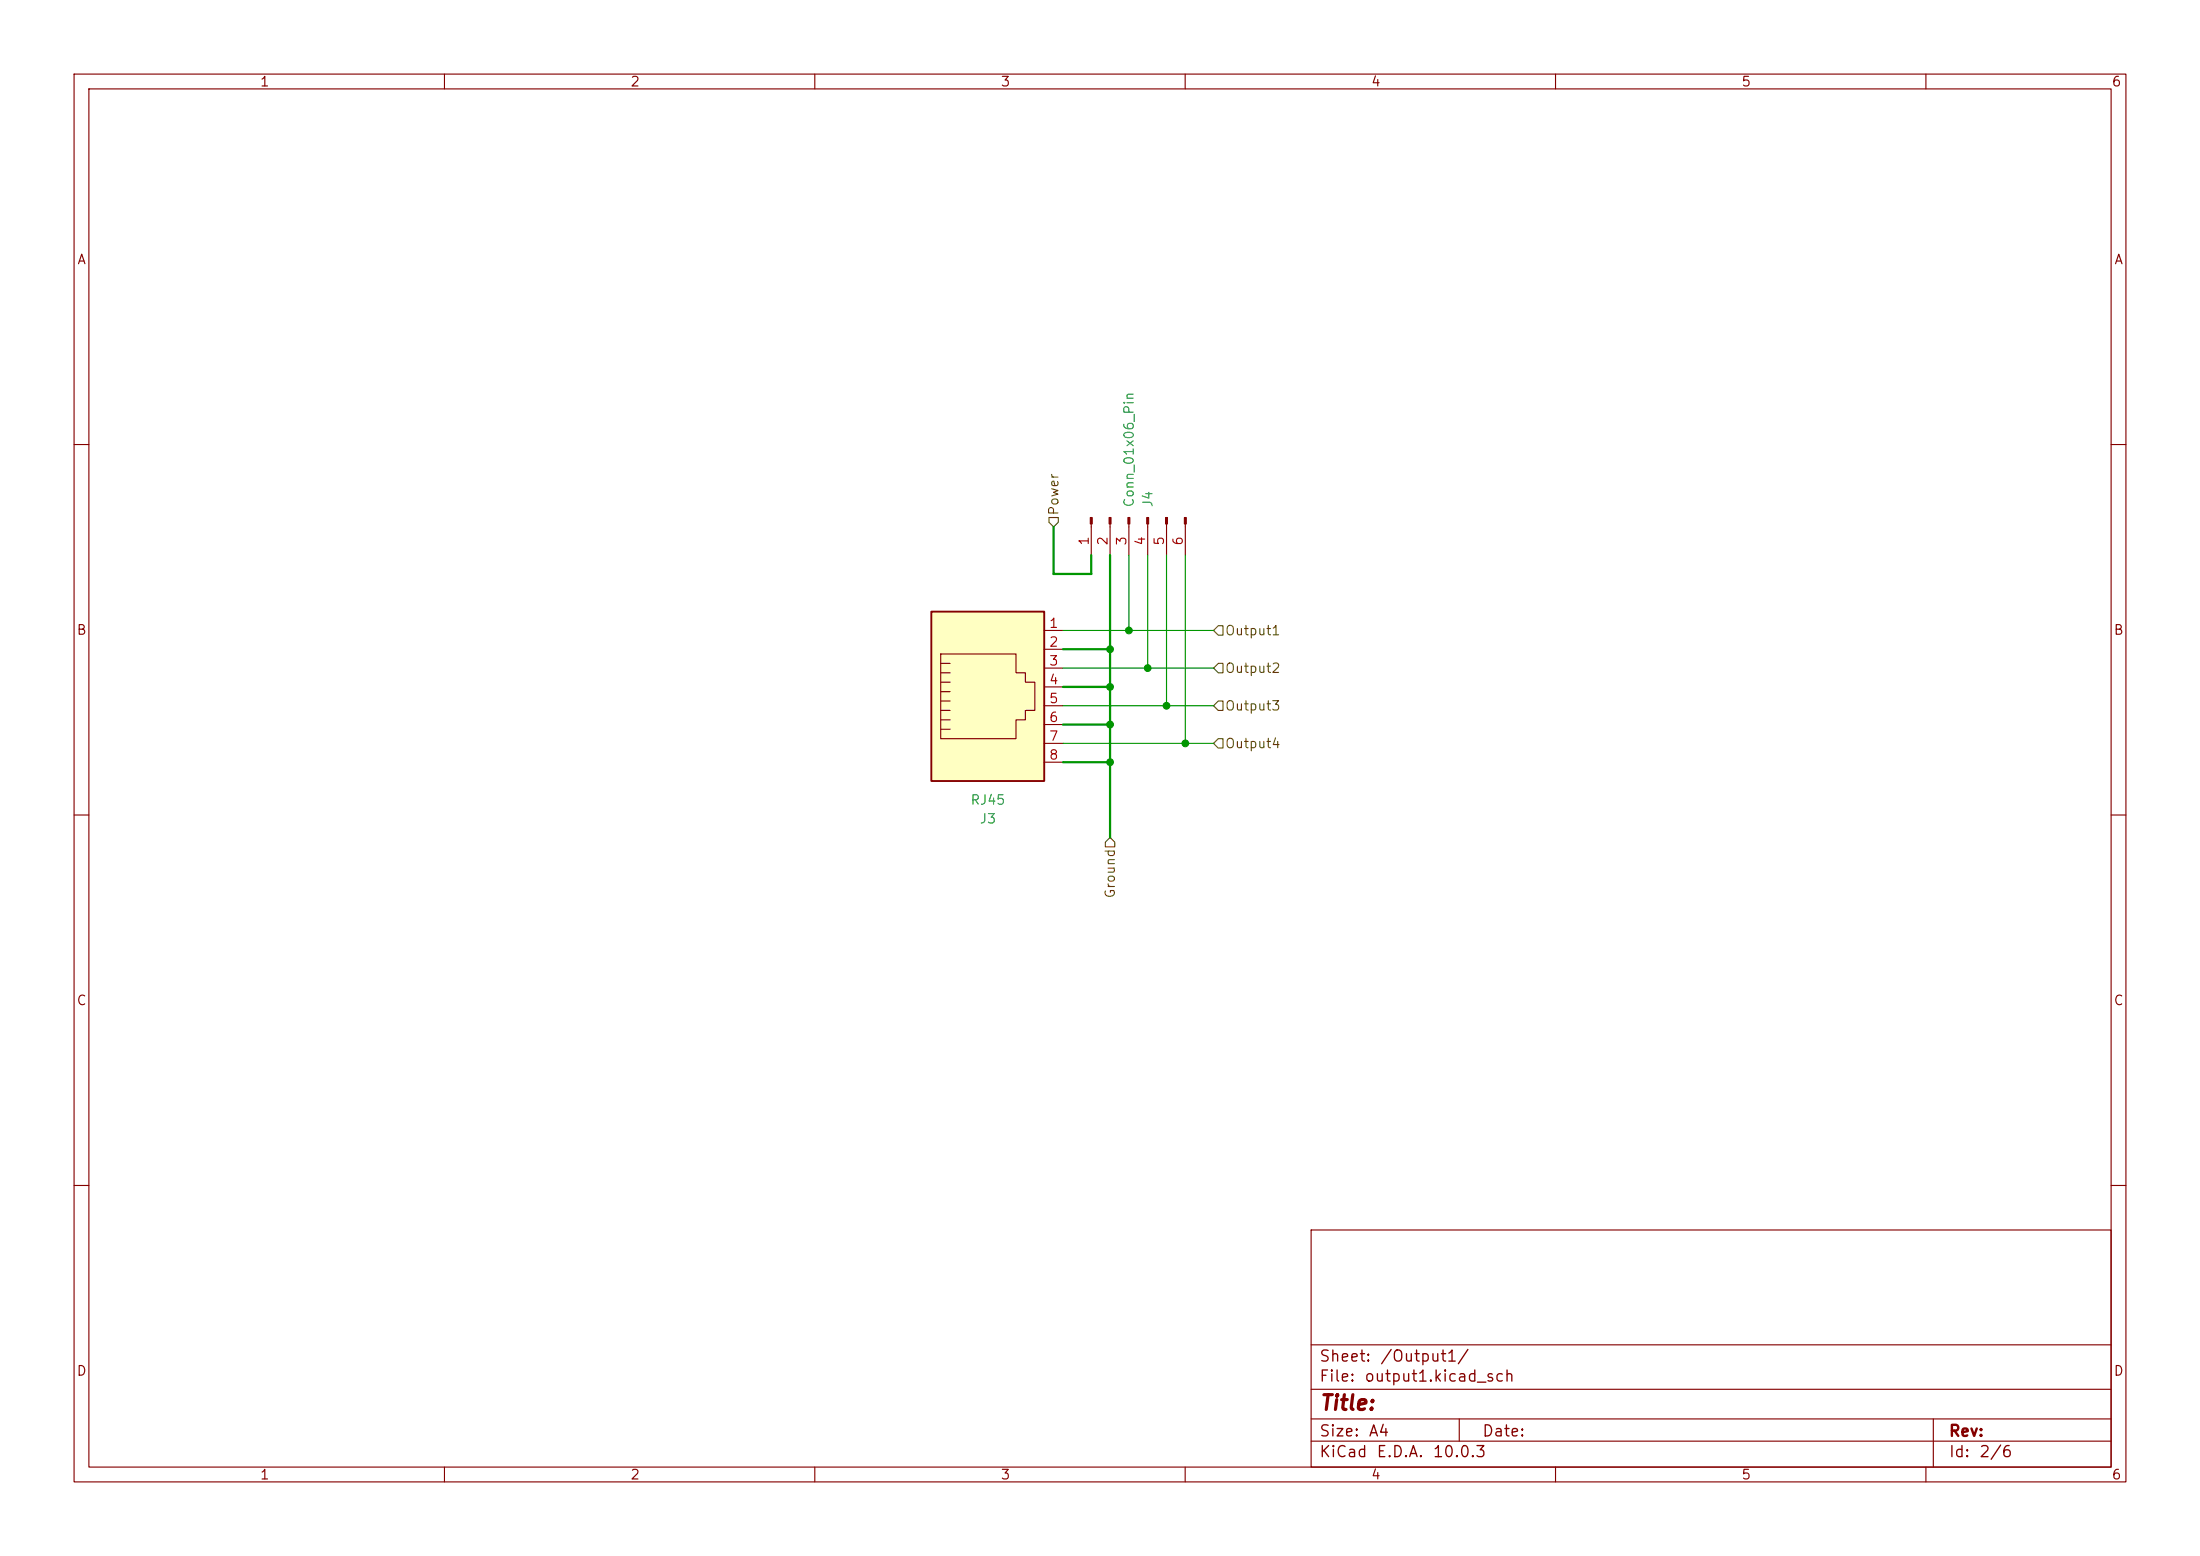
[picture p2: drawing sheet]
(kicad_sch
 (version 20260306)
 (generator "eeschema")
 (generator_version "10.0")
 (paper "A4")
 (lib_symbols
  (symbol "Connector:Conn_01x06_Pin"
   (pin_names
    (offset 1.016) (hide yes)) (exclude_from_sim no) (in_bom yes) (on_board yes)
   (in_pos_files yes)
   (duplicate_pin_numbers_are_jumpers no)
   (property "Reference" "J" (at 0 7.62 0) (show_name no) (do_not_autoplace no) (effects (font (size 1.27 1.27))))
   (property "Value" "Conn_01x06_Pin" (at 0 -10.16 0) (show_name no) (do_not_autoplace no) (effects (font (size 1.27 1.27))))
   (property "Footprint" "" (at 0 0 0) (show_name no) (do_not_autoplace no) (hide yes) (effects (font (size 1.27 1.27))))
   (property "Datasheet" "" (at 0 0 0) (show_name no) (do_not_autoplace no) (hide yes) (effects (font (size 1.27 1.27))))
   (property "Description" "Generic connector, single row, 01x06, script generated" (at 0 0 0) (show_name no) (do_not_autoplace no) (hide yes) (effects (font (size 1.27 1.27))))
   (property "ki_locked" "" (at 0 0 0) (show_name no) (do_not_autoplace no) (effects (font (size 1.27 1.27))))
   (symbol "Conn_01x06_Pin_1_1"
    (rectangle (start 0.8636 5.207) (end 0 4.953) (stroke (width 0.1524) (type default)) (fill (type outline)))
    (rectangle (start 0.8636 2.667) (end 0 2.413) (stroke (width 0.1524) (type default)) (fill (type outline)))
    (rectangle (start 0.8636 0.127) (end 0 -0.127) (stroke (width 0.1524) (type default)) (fill (type outline)))
    (rectangle (start 0.8636 -2.413) (end 0 -2.667) (stroke (width 0.1524) (type default)) (fill (type outline)))
    (rectangle (start 0.8636 -4.953) (end 0 -5.207) (stroke (width 0.1524) (type default)) (fill (type outline)))
    (rectangle (start 0.8636 -7.493) (end 0 -7.747) (stroke (width 0.1524) (type default)) (fill (type outline)))
    (polyline (pts (xy 1.27 5.08) (xy 0.8636 5.08)) (stroke (width 0.1524) (type default)) (fill (type none)))
    (polyline (pts (xy 1.27 2.54) (xy 0.8636 2.54)) (stroke (width 0.1524) (type default)) (fill (type none)))
    (polyline (pts (xy 1.27 0) (xy 0.8636 0)) (stroke (width 0.1524) (type default)) (fill (type none)))
    (polyline (pts (xy 1.27 -2.54) (xy 0.8636 -2.54)) (stroke (width 0.1524) (type default)) (fill (type none)))
    (polyline (pts (xy 1.27 -5.08) (xy 0.8636 -5.08)) (stroke (width 0.1524) (type default)) (fill (type none)))
    (polyline (pts (xy 1.27 -7.62) (xy 0.8636 -7.62)) (stroke (width 0.1524) (type default)) (fill (type none)))
    (pin passive line (at 5.08 5.08 180) (length 3.81) (name "Pin_1" (effects (font (size 1.27 1.27)))) (number "1" (effects (font (size 1.27 1.27)))))
    (pin passive line (at 5.08 2.54 180) (length 3.81) (name "Pin_2" (effects (font (size 1.27 1.27)))) (number "2" (effects (font (size 1.27 1.27)))))
    (pin passive line (at 5.08 0 180) (length 3.81) (name "Pin_3" (effects (font (size 1.27 1.27)))) (number "3" (effects (font (size 1.27 1.27)))))
    (pin passive line (at 5.08 -2.54 180) (length 3.81) (name "Pin_4" (effects (font (size 1.27 1.27)))) (number "4" (effects (font (size 1.27 1.27)))))
    (pin passive line (at 5.08 -5.08 180) (length 3.81) (name "Pin_5" (effects (font (size 1.27 1.27)))) (number "5" (effects (font (size 1.27 1.27)))))
    (pin passive line (at 5.08 -7.62 180) (length 3.81) (name "Pin_6" (effects (font (size 1.27 1.27)))) (number "6" (effects (font (size 1.27 1.27))))))
   (embedded_fonts no))
  (symbol "Connector:RJ45"
   (pin_names
    (offset 1.016)) (exclude_from_sim no) (in_bom yes) (on_board yes)
   (in_pos_files yes)
   (duplicate_pin_numbers_are_jumpers no)
   (property "Reference" "J" (at -5.08 13.97 0) (show_name no) (do_not_autoplace no) (effects (font (size 1.27 1.27)) (justify right)))
   (property "Value" "RJ45" (at 2.54 13.97 0) (show_name no) (do_not_autoplace no) (effects (font (size 1.27 1.27)) (justify left)))
   (property "Footprint" "" (at 0 0.635 90) (show_name no) (do_not_autoplace no) (hide yes) (effects (font (size 1.27 1.27))))
   (property "Datasheet" "" (at 0 0.635 90) (show_name no) (do_not_autoplace no) (hide yes) (effects (font (size 1.27 1.27))))
   (property "Description" "RJ connector, 8P8C (8 positions 8 connected)" (at 0 0 0) (show_name no) (do_not_autoplace no) (hide yes) (effects (font (size 1.27 1.27))))
   (symbol "RJ45_0_1"
    (polyline (pts (xy -6.35 1.905) (xy -5.08 1.905) (xy -5.08 1.905)) (stroke (width 0) (type default)) (fill (type none)))
    (polyline (pts (xy -6.35 0.635) (xy -5.08 0.635) (xy -5.08 0.635)) (stroke (width 0) (type default)) (fill (type none)))
    (polyline (pts (xy -6.35 -0.635) (xy -5.08 -0.635) (xy -5.08 -0.635)) (stroke (width 0) (type default)) (fill (type none)))
    (polyline (pts (xy -6.35 -1.905) (xy -5.08 -1.905) (xy -5.08 -1.905)) (stroke (width 0) (type default)) (fill (type none)))
    (polyline (pts (xy -6.35 -3.175) (xy -5.08 -3.175) (xy -5.08 -3.175)) (stroke (width 0) (type default)) (fill (type none)))
    (polyline (pts (xy -6.35 -4.445) (xy -6.35 6.985) (xy 3.81 6.985) (xy 3.81 4.445) (xy 5.08 4.445) (xy 5.08 3.175) (xy 6.35 3.175) (xy 6.35 -0.635) (xy 5.08 -0.635) (xy 5.08 -1.905) (xy 3.81 -1.905) (xy 3.81 -4.445) (xy -6.35 -4.445) (xy -6.35 -4.445)) (stroke (width 0) (type default)) (fill (type none)))
    (polyline (pts (xy -5.08 5.715) (xy -6.35 5.715)) (stroke (width 0) (type default)) (fill (type none)))
    (polyline (pts (xy -5.08 4.445) (xy -6.35 4.445)) (stroke (width 0) (type default)) (fill (type none)))
    (polyline (pts (xy -5.08 3.175) (xy -6.35 3.175) (xy -6.35 3.175)) (stroke (width 0) (type default)) (fill (type none)))
    (rectangle (start 7.62 12.7) (end -7.62 -10.16) (stroke (width 0.254) (type default)) (fill (type background))))
   (symbol "RJ45_1_1"
    (pin passive line (at 10.16 -7.62 180) (length 2.54) (name "" (effects (font (size 1.27 1.27)))) (number "1" (effects (font (size 1.27 1.27)))))
    (pin passive line (at 10.16 -5.08 180) (length 2.54) (name "" (effects (font (size 1.27 1.27)))) (number "2" (effects (font (size 1.27 1.27)))))
    (pin passive line (at 10.16 -2.54 180) (length 2.54) (name "" (effects (font (size 1.27 1.27)))) (number "3" (effects (font (size 1.27 1.27)))))
    (pin passive line (at 10.16 0 180) (length 2.54) (name "" (effects (font (size 1.27 1.27)))) (number "4" (effects (font (size 1.27 1.27)))))
    (pin passive line (at 10.16 2.54 180) (length 2.54) (name "" (effects (font (size 1.27 1.27)))) (number "5" (effects (font (size 1.27 1.27)))))
    (pin passive line (at 10.16 5.08 180) (length 2.54) (name "" (effects (font (size 1.27 1.27)))) (number "6" (effects (font (size 1.27 1.27)))))
    (pin passive line (at 10.16 7.62 180) (length 2.54) (name "" (effects (font (size 1.27 1.27)))) (number "7" (effects (font (size 1.27 1.27)))))
    (pin passive line (at 10.16 10.16 180) (length 2.54) (name "" (effects (font (size 1.27 1.27)))) (number "8" (effects (font (size 1.27 1.27))))))
   (embedded_fonts no)))
 (junction
  (at 160.02 100.33)
  (diameter 0)
  (color 0 0 0 0))
 (junction
  (at 152.4 85.09)
  (diameter 0)
  (color 0 0 0 0))
 (junction
  (at 157.48 95.25)
  (diameter 0)
  (color 0 0 0 0))
 (junction
  (at 149.86 92.71)
  (diameter 0)
  (color 0 0 0 0))
 (junction
  (at 154.94 90.17)
  (diameter 0)
  (color 0 0 0 0))
 (junction
  (at 149.86 97.79)
  (diameter 0)
  (color 0 0 0 0))
 (junction
  (at 149.86 87.63)
  (diameter 0)
  (color 0 0 0 0))
 (junction
  (at 149.86 102.87)
  (diameter 0)
  (color 0 0 0 0))
 (wire
  (pts (xy 154.94 90.17) (xy 163.83 90.17))
  (stroke (width 0) (type default)))
 (wire
  (pts (xy 149.86 92.71) (xy 149.86 102.87))
  (stroke (width 0) (type default)))
 (wire
  (pts (xy 143.51 102.87) (xy 149.86 102.87))
  (stroke (width 0) (type default)))
 (wire
  (pts (xy 154.94 90.17) (xy 154.94 74.93))
  (stroke (width 0) (type default)))
 (wire
  (pts (xy 143.51 100.33) (xy 160.02 100.33))
  (stroke (width 0) (type default)))
 (wire
  (pts (xy 152.4 85.09) (xy 152.4 74.93))
  (stroke (width 0) (type default)))
 (wire
  (pts (xy 160.02 100.33) (xy 160.02 74.93))
  (stroke (width 0) (type default)))
 (wire
  (pts (xy 142.24 77.47) (xy 147.32 77.47))
  (stroke (width 0) (type default)))
 (wire
  (pts (xy 143.51 90.17) (xy 154.94 90.17))
  (stroke (width 0) (type default)))
 (wire
  (pts (xy 157.48 95.25) (xy 163.83 95.25))
  (stroke (width 0) (type default)))
 (wire
  (pts (xy 143.51 92.71) (xy 149.86 92.71))
  (stroke (width 0) (type default)))
 (wire
  (pts (xy 149.86 87.63) (xy 149.86 92.71))
  (stroke (width 0) (type default)))
 (wire
  (pts (xy 157.48 95.25) (xy 157.48 74.93))
  (stroke (width 0) (type default)))
 (wire
  (pts (xy 143.51 85.09) (xy 152.4 85.09))
  (stroke (width 0) (type default)))
 (wire
  (pts (xy 147.32 77.47) (xy 147.32 74.93))
  (stroke (width 0) (type default)))
 (wire
  (pts (xy 143.51 87.63) (xy 149.86 87.63))
  (stroke (width 0) (type default)))
 (wire
  (pts (xy 149.86 74.93) (xy 149.86 87.63))
  (stroke (width 0) (type default)))
 (wire
  (pts (xy 142.24 71.12) (xy 142.24 77.47))
  (stroke (width 0) (type default)))
 (wire
  (pts (xy 152.4 85.09) (xy 163.83 85.09))
  (stroke (width 0) (type default)))
 (wire
  (pts (xy 149.86 102.87) (xy 149.86 113.03))
  (stroke (width 0) (type default)))
 (wire
  (pts (xy 160.02 100.33) (xy 163.83 100.33))
  (stroke (width 0) (type default)))
 (wire
  (pts (xy 143.51 95.25) (xy 157.48 95.25))
  (stroke (width 0) (type default)))
 (wire
  (pts (xy 143.51 97.79) (xy 149.86 97.79))
  (stroke (width 0) (type default)))
 (hierarchical_label "Output2"
  (shape input)
  (at 163.83 90.17 0)
  (effects (font (size 1.27 1.27)) (justify left)))
 (hierarchical_label "Output1"
  (shape input)
  (at 163.83 85.09 0)
  (effects (font (size 1.27 1.27)) (justify left)))
 (hierarchical_label "Ground"
  (shape input)
  (at 149.86 113.03 270)
  (effects (font (size 1.27 1.27)) (justify right)))
 (hierarchical_label "Output3"
  (shape input)
  (at 163.83 95.25 0)
  (effects (font (size 1.27 1.27)) (justify left)))
 (hierarchical_label "Output4"
  (shape input)
  (at 163.83 100.33 0)
  (effects (font (size 1.27 1.27)) (justify left)))
 (hierarchical_label "Power"
  (shape input)
  (at 142.24 71.12 90)
  (effects (font (size 1.27 1.27)) (justify left)))
 (symbol
  (lib_id "Connector:Conn_01x06_Pin")
  (at 152.4 69.85 90)
  (mirror x)
  (unit 1)
  (body_style 1)
  (exclude_from_sim no)
  (in_bom yes)
  (on_board yes)
  (in_pos_files yes)
  (dnp no)
  (property "Reference" "J4" (at 154.9401 68.58 0) (show_name no) (do_not_autoplace no) (effects (font (size 1.27 1.27)) (justify right)))
  (property "Value" "Conn_01x06_Pin" (at 152.4001 68.58 0) (show_name no) (do_not_autoplace no) (effects (font (size 1.27 1.27)) (justify right)))
  (property "Footprint" "Connector_PinHeader_2.54mm:PinHeader_1x06_P2.54mm_Vertical" (at 152.4 69.85 0) (hide yes) (show_name no) (do_not_autoplace no) (effects (font (size 1.27 1.27))))
  (property "Datasheet" "" (at 152.4 69.85 0) (hide yes) (show_name no) (do_not_autoplace no) (effects (font (size 1.27 1.27))))
  (property "Description" "Generic connector, single row, 01x06, script generated" (at 152.4 69.85 0) (hide yes) (show_name no) (do_not_autoplace no) (effects (font (size 1.27 1.27))))
  (pin "6")
  (pin "5")
  (pin "4")
  (pin "3")
  (pin "2")
  (pin "1")
  (instances (project "revolvenow_controller" (path "" (reference "J4") (unit 1)) (path "" (reference "J6") (unit 1)))))
 (symbol
  (lib_id "Connector:RJ45")
  (at 133.35 92.71 0)
  (mirror x)
  (unit 1)
  (body_style 1)
  (exclude_from_sim no)
  (in_bom yes)
  (on_board yes)
  (in_pos_files yes)
  (dnp no)
  (property "Reference" "J3" (at 133.35 110.49 0) (show_name no) (do_not_autoplace no) (effects (font (size 1.27 1.27))))
  (property "Value" "RJ45" (at 133.35 107.95 0) (show_name no) (do_not_autoplace no) (effects (font (size 1.27 1.27))))
  (property "Footprint" "Revolvenow:RJ45" (at 133.35 93.345 90) (hide yes) (show_name no) (do_not_autoplace no) (effects (font (size 1.27 1.27))))
  (property "Datasheet" "" (at 133.35 93.345 90) (hide yes) (show_name no) (do_not_autoplace no) (effects (font (size 1.27 1.27))))
  (property "Description" "RJ connector, 8P8C (8 positions 8 connected)" (at 133.35 92.71 0) (hide yes) (show_name no) (do_not_autoplace no) (effects (font (size 1.27 1.27))))
  (pin "3")
  (pin "5")
  (pin "1")
  (pin "8")
  (pin "7")
  (pin "6")
  (pin "2")
  (pin "4")
  (instances (project "revolvenow_controller" (path "" (reference "J3") (unit 1)) (path "" (reference "J5") (unit 1))))))
